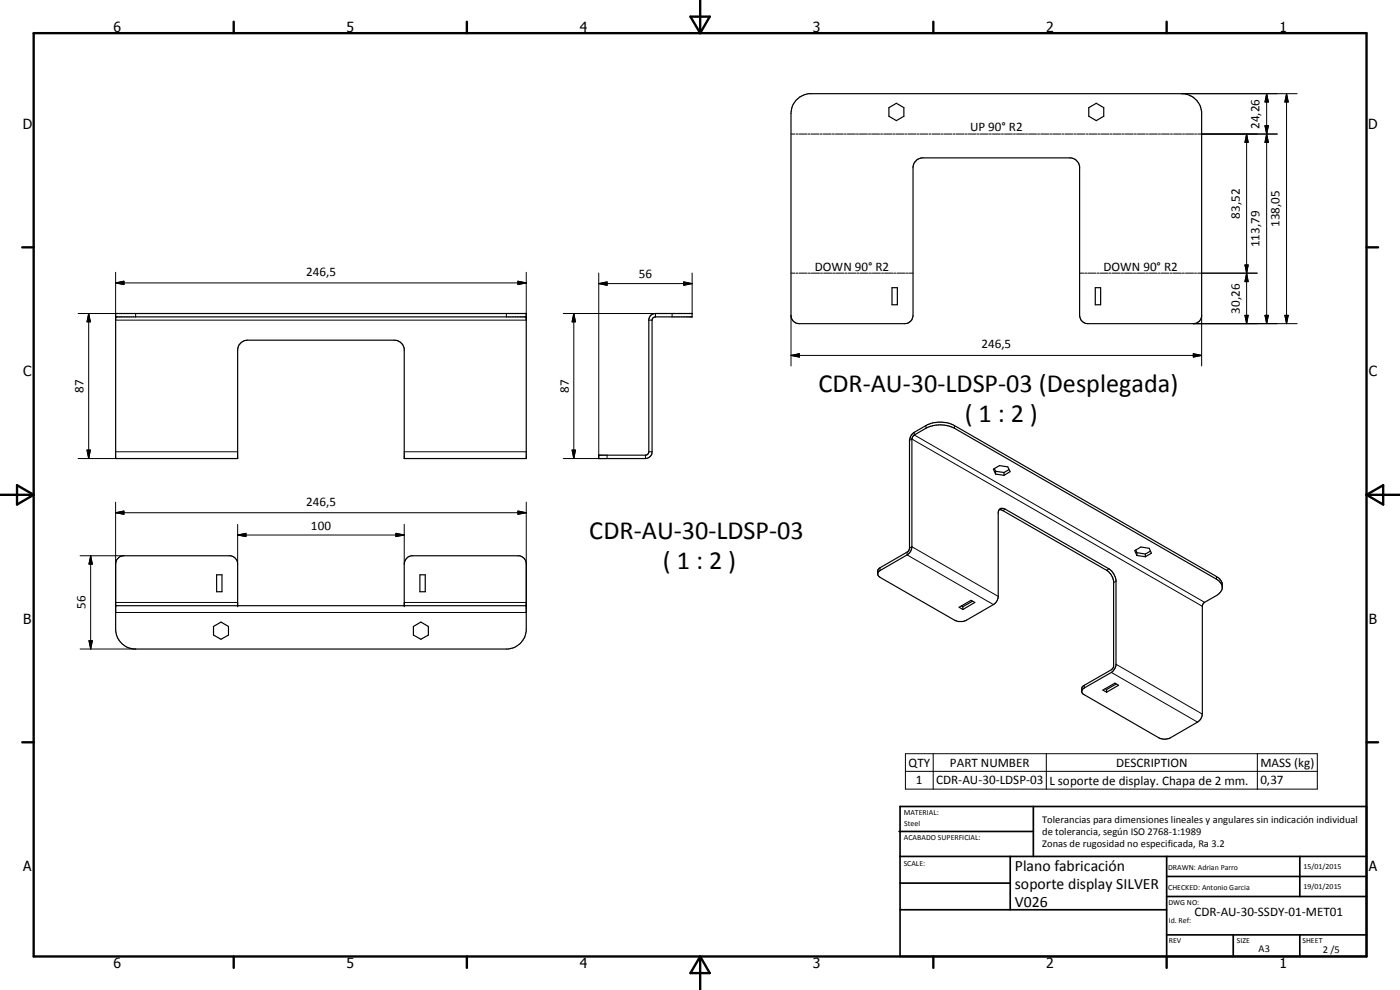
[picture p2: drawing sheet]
<svg xmlns="http://www.w3.org/2000/svg" width="420mm" height="297mm" viewBox="0 0 420 297" stroke-linecap="round" stroke-linejoin="round" font-family="sans-serif">
<g fill="none" stroke="#000" stroke-width=".35">
<path d="M239.2 29.8l1.9-1.2 1.7-.5h112.4a6.1 6.1 0 0 1 5.4 5.4v61.5a2.49 2.49 0 0 1-2.5 2.1h-31.6a2.51 2.51 0 0 1-2.5-2.5v-44.6a3.2 3.2 0 0 0-2.6-2.6h-44.8a3.2 3.2 0 0 0-2.6 2.6v44.6a2.52 2.52 0 0 1-2.5 2.5h-31.6a2.49 2.49 0 0 1-2.5-2.1v-60.9l.4-2.3zM266.8 32.3l2.2-1.3 2.3 1.3v2.6l-2.3 1.3-2.2-1.3zM326.8 32.3l2.2-1.3 2.2 1.3v2.6l-2.2 1.3-2.2-1.3zM34.7 94.1h123.2v43.5h-36.6v-32.9a3 3 0 0 0-3-2.6h-44a3 3 0 0 0-3 3v32.5h-36.6zM34.7 95.1h123.2M195.1 94.8l.9-.6 .7-.1h11v1h-11l-.9 .5-.1 40a2 2 0 0 1-2 2h-14v-1h14.2l.8-.8v-40.1zM267.7 86.3h1.6v5.1h-1.6zM328.7 86.3h1.6v5.1h-1.6zM298.4 140.6l.4 .8M298.8 142.2l-.7-1.4 1.9-1.1 2.5 .4 .6 1.4-1.8 1.1M298.8 141.4l2.5 .4M298.8 141.4v.8"/>
<path d="M298.8 142.2l2.5 .4M299.9 152.9l.8 .1 31.4 18.1a4.9 4.9 0 0 1 2.1 3.4v25.6l-.7 .9-8.5 4.9-.4 .7 .1 1.2 .5 .5 22.6 13.1a3.8 3.8 0 0 0 3.5 0l8.4-4.9 .6-.7 .5-1v-33.1l.6-.9 3.7-2.1 1.2-1.2a2.67 2.67 0 0 0 .5-2.5l-.5-.9-1.2-1.1-78.7-45.3a9.3 9.3 0 0 0-8.5 0l-3.5 2a3.2 3.2 0 0 0-1.4 2.4v32.5l-.6 1-8.5 4.9-.4 .5-.1 1.2M301.3 141.8v.8M302.8 140.9l-1.5 .9M65 172.5h1.6v5h-1.6zM126 172.5h1.6v5h-1.6zM340.9 165l.3 .8M341.2 166.7l-.6-1.5 1.8-1.1 2.5 .4 .7 1.5-1.9 1M341.2 165.8l2.5 .4M341.2 165.8v.9M341.2 166.7l2.5 .3M343.7 166.2v.8"/>
<path d="M345.3 165.4l-1.6 .8M366.8 175.9l-1-1.6-.7-.5-78.7-45.3a9.6 9.6 0 0 0-8.5 0l-3.7 2.1-.5 1.1v32.3l-.2 1-1.3 1.5-8.1 4.7a1.1 1.1 0 0 0-.7 1 1.1 1.1 0 0 0 .7 1l23.3 13.2 1.4 .1 1-.3 8.3-4.8a3 3 0 0 0 1.5-2.5v-25.2a1.27 1.27 0 0 1 .7-1.1 1.27 1.27 0 0 1 1.4 .2l31.1 17.9a5.1 5.1 0 0 1 2.1 3.3v25.6a3.6 3.6 0 0 1-1.4 2.2l-8.1 4.6-.8 .9M34.7 181.7h123.2M64.1 188l2.2-1.4 2.3 1.4v2.5l-2.3 1.3-2.2-1.3zM71.3 181.7v-12.5a2.57 2.57 0 0 0-2.1-2.4h-32.3a2.57 2.57 0 0 0-2.2 2.4v19.5a6 6 0 0 0 5.4 6h112.5a6 6 0 0 0 5.3-5.3v-20.5a2.52 2.52 0 0 0-2.1-2.1h-32.3a2.57 2.57 0 0 0-2.2 2.4v12.5M124.1 188l2.2-1.4 2.3 1.4v2.5l-2.3 1.3-2.2-1.3zM287.9 182.2l3.5-2.1 1.2 .7-3.6 2.1zM288.5 181.8l.5 .2M289 182v.9M291.9 180.4l-2.9 1.6M331 207.1l3.6-2.1 1.1 .6-3.6 2.1zM331.7 206.6l.4 .3"/>
<path d="M332.1 206.9v.8M335 205.2l-2.9 1.7"/>
</g>
<g fill="none" stroke="#000" stroke-width=".3">
<path d="M354.6 28.1h34.7M379.6 37.7h1l-.5 2.5zM379.6 37.7l1 5h-1l1-5zM380.1 28.1l.5 2.5h-1zM380.1 28.1v69M386.1 28.1l.5 2.5h-1zM386.1 28.1v69M237.4 40.2h1.2M238.9 40.2h.6M239.8 40.2h2.4M242.5 40.2h.6M243.4 40.2h2.4"/>
<path d="M246.2 40.2h.5M247 40.2h2.5M249.8 40.2h.6M250.7 40.2h2.4M253.4 40.2h.6M254.3 40.2h2.4M257 40.2h.6M257.9 40.2h2.4M260.6 40.2h.7M261.6 40.2h2.4M264.3 40.2h.6M265.2 40.2h2.4"/>
<path d="M267.9 40.2h.6M268.8 40.2h2.4M271.5 40.2h.6M272.4 40.2h2.5M275.2 40.2h.5M276 40.2h2.5M278.8 40.2h.5M279.7 40.2h2.4M282.4 40.2h.6M283.3 40.2h2.4M286 40.2h.6M286.9 40.2h2.4"/>
<path d="M289.6 40.2h.7M290.6 40.2h2.4M293.3 40.2h.6M294.2 40.2h2.4M296.9 40.2h.6M297.8 40.2h2.4M300.5 40.2h.6M301.4 40.2h2.5M304.2 40.2h.5M305 40.2h2.5M307.8 40.2h.6M308.7 40.2h2.4"/>
<path d="M311.4 40.2h.6M312.3 40.2h2.4M315 40.2h.6M315.9 40.2h2.4M318.7 40.2h.5M319.6 40.2h2.4M322.3 40.2h.6M323.2 40.2h2.4M325.9 40.2h.6M326.8 40.2h2.4M329.5 40.2h.6M330.4 40.2h2.5"/>
<path d="M333.2 40.2h.5M334 40.2h2.5M336.8 40.2h.6M337.7 40.2h2.4M340.4 40.2h.6M341.3 40.2h2.4M344 40.2h.6M344.9 40.2h2.4M347.6 40.2h.7M348.6 40.2h2.4M351.3 40.2h.6M352.2 40.2h2.4"/>
<path d="M354.9 40.2h.6M355.8 40.2h2.4M358.5 40.2h.6M359.4 40.2h23.9M374.1 40.2l.5 2.5h-1zM374.1 40.2v56.9M380.1 40.2l.5 2.5h-1zM373.6 79.5h1l-.5 2.5zM23.4 94.1h17.3v1M26.6 94.1l.5 2.5h-1zM26.6 94.1v43.5M34.7 84.9l2.5-.5v1z"/>
<path d="M34.7 81.7v14.4h123.2v-14.4M34.7 84.9h123.2M152 94.1v1M155.4 84.4l2.5 .5-2.5 .5zM169 94.1h32.7v1M172.2 94.1l.5 2.5h-1zM172.2 94.1v43.5M179.7 85.1l2.5-.5v1zM179.7 85.1h28M179.7 81.9v55.7M194.7 96.1h1M196.7 94.1v1"/>
<path d="M205.2 84.6l2.5 .5-2.5 .5zM207.7 81.9v12.2M237.4 82h1.2M237.4 94.6v15.2M238.9 82h.6M239.8 82h2.5M242.6 82h.6M243.5 82h2.4M246.2 82h.6M247.2 82h2.4M249.9 82h.6M250.8 82h2.5"/>
<path d="M253.6 82h.6M254.5 82h2.4M257.2 82h.6M258.1 82h2.5M260.9 82h.6M261.8 82h2.4M264.6 82h.6M265.5 82h2.4M268.2 82h.6M269.1 82h2.5M271.9 82h.6M272.8 82h1.2"/>
<path d="M324 82h1.2M325.5 82h.7M326.5 82h2.4M329.2 82h.6M330.1 82h2.5M332.9 82h.5M333.8 82h2.4M336.5 82h.6M337.4 82h2.5M340.2 82h.6M341.1 82h2.5M343.9 82h.6"/>
<path d="M344.8 82h2.4M347.5 82h.6M348.4 82h2.4M351.2 82h.6M352.1 82h2.4M354.8 82h.6M355.8 82h2.4M358.1 97.1h31.2M358.5 82h.6M359.4 82h17.9M360.6 94.6v15.2M373.6 94.6h1l-.5 2.5z"/>
<path d="M374.1 82l.5 2.5h-1zM379.6 94.6h1l-.5 2.5zM385.6 94.6h1l-.5 2.5zM237.4 106.6l2.5-.5v1zM237.4 106.6h123.2M358.1 106.1l2.5 .5-2.5 .5zM23.4 137.6h11.3M26.1 135h1l-.5 2.6zM34.7 135.6h36.6M121.3 135.6h36.6M171.7 135h1l-.5 2.6zM182.2 136.6v1h-13.2"/>
<path d="M193.7 136.6v1M194.7 135.6h1M273 132.1l.7-.4 87.1 50.2M274.4 129.7v.8l87.1 50.2M277.9 127.7v.8M286.4 127.7v.8M34.7 153.8l2.5-.5v1zM34.7 150.7v33.1h123.2v-33.1M34.7 153.8h123.2M71.3 157.4v11.8M121.3 157.4v11.8M155.4 153.3l2.5 .5-2.5 .5z"/>
<path d="M301.7 152.8l-.7 .4M24 166.8h13.2M27.2 166.8l.5 2.4h-1zM27.2 166.8v27.9M71.3 160.5l2.5-.5v1zM71.3 160.5h50M118.8 160l2.5 .5-2.5 .5zM264.1 170.3v.9M272.2 165.7v.8l25.9 14.9M273 164.5l.7-.5 25.9 14.9M332.8 170.7l-.7 .4M334.9 174.4l-.7 .4"/>
<path d="M365.1 173v.8M24 194.7h16.7M26.7 192.2h1l-.5 2.5zM34.7 180.8h36.6M121.3 180.8h36.6M334.9 199.3l25.9 14.9M325.4 205.6v.8M333.5 201.8l25.9 14.9M271.7 226.1h123.6v10.7h-123.6zM271.7 231.4h123.6M280.1 226.1v10.7M314 226.1v10.7"/>
<path d="M377.3 226.1v10.7"/>
</g>
<g fill="#000">
<circle cx="157.9" cy="95.1" r=".18"/>
<circle cx="157.9" cy="94.1" r=".18"/>
<circle cx="34.7" cy="181.7" r=".18"/>
<circle cx="71.3" cy="181.7" r=".18"/>
<circle cx="121.3" cy="181.7" r=".18"/>
<circle cx="157.9" cy="181.7" r=".18"/>
</g>
<g fill="none" stroke="#000" stroke-width=".71">
<path d="M10.1 9.9h400v277.1h-400zM70.1 6.5v3.4M140.1 6.5v3.4M207.2 5h5.8l-2.9 4.9zM210.1 0v9.9M280.1 6.5v3.4M350.1 6.5v3.4M6.7 74.2h3.4M410.1 74.2h3.5M.1 148.5h10M5.1 145.6l5 2.9-5 2.9zM410.1 148.5h10"/>
<path d="M410.1 148.5l5-2.9v5.8zM6.7 222.7h3.4M410.1 222.7h3.5M70.1 287v3.4M140.1 287v3.4M210.1 287v10M210.1 287l2.9 5h-5.8zM280.1 287v3.4M350.1 287v3.4"/>
</g>
<g fill="none" stroke="#000" stroke-width=".51">
<path d="M269.8 249.5h40.3M270.1 242h140v45h-140zM270.1 257h140M303.2 257v16M310.1 242v15M350.1 257v30M390.1 257v12M270.1 265h33.1M270.1 273h80M350.1 269h60M350.1 263h60M350.1 280.5h60"/>
<path d="M370.1 280.5v6.5M390.1 280.5v6.5"/>
</g>
<g fill="#000">
<path d="M379.6 37.7h1l-.5 2.5zM380.1 28.1l.5 2.5h-1zM386.1 28.1l.5 2.5h-1zM374.1 40.2l.5 2.5h-1zM380.1 40.2l.5 2.5h-1zM373.6 79.5h1l-.5 2.5zM26.6 94.1l.5 2.5h-1zM34.7 84.9l2.5-.5v1zM155.4 84.4l2.5 .5-2.5 .5zM172.2 94.1l.5 2.5h-1zM179.7 85.1l2.5-.5v1zM205.2 84.6l2.5 .5-2.5 .5z"/>
<path d="M373.6 94.6h1l-.5 2.5zM374.1 82l.5 2.5h-1zM379.6 94.6h1l-.5 2.5zM385.6 94.6h1l-.5 2.5zM237.4 106.6l2.5-.5v1zM358.1 106.1l2.5 .5-2.5 .5zM26.1 135h1l-.5 2.6zM171.7 135h1l-.5 2.6zM34.7 153.8l2.5-.5v1zM155.4 153.3l2.5 .5-2.5 .5zM27.2 166.8l.5 2.4h-1zM71.3 160.5l2.5-.5v1z"/>
<path d="M118.8 160l2.5 .5-2.5 .5zM26.7 192.2h1l-.5 2.5z"/>
</g>
<g font-size="7.9">
<text x="245.6" y="117.6">CDR-AU-30-LDSP-03 (Desplegada)</text>
<text x="289.5" y="126.6">( 1 : 2 )</text>
<text x="176.9" y="161.7">CDR-AU-30-LDSP-03</text>
<text x="199" y="170.7">( 1 : 2 )</text>
</g>
<g font-size="4.7">
<text x="304.6" y="261.2">Plano fabricación</text>
<text x="304.6" y="266.6">soporte display SILVER</text>
<text x="304.6" y="272">V026</text>
</g>
<g font-size="4.2">
<text x="34" y="9.6">6</text>
<text x="104" y="9.6">5</text>
<text x="174" y="9.6">4</text>
<text x="244" y="9.6">3</text>
<text x="314" y="9.6">2</text>
<text x="384" y="9.6">1</text>
<text x="6.8" y="38.7">D</text>
<text x="410.6" y="38.7">D</text>
<text x="7" y="112.9">C</text>
<text x="410.8" y="112.9">C</text>
<text x="7" y="187.1">B</text>
<text x="410.8" y="187.1">B</text>
<text x="7" y="261.4">A</text>
<text x="410.8" y="261.4">A</text>
<text x="34" y="290.4">6</text>
<text x="104" y="290.4">5</text>
<text x="174" y="290.4">4</text>
<text x="244" y="290.4">3</text>
<text x="314" y="290.4">2</text>
<text x="384" y="290.4">1</text>
</g>
<g font-size="3.9">
<text x="291.1" y="39.5">UP 90° R2</text>
<text x="378" y="38.7" transform="rotate(-90 378 38.7)">24,26</text>
<text x="372.1" y="65.6" transform="rotate(-90 372.1 65.6)">83,52</text>
<text x="384" y="68.1" transform="rotate(-90 384 68.1)">138,05</text>
<text x="378" y="74.2" transform="rotate(-90 378 74.2)">113,79</text>
<text x="91.9" y="82.8">246,5</text>
<text x="191.8" y="83.5">56</text>
<text x="244.5" y="81.2">DOWN 90° R2</text>
<text x="331.2" y="81.2">DOWN 90° R2</text>
<text x="372.1" y="94.1" transform="rotate(-90 372.1 94.1)">30,26</text>
<text x="294.5" y="104.6">246,5</text>
<text x="25.1" y="117.9" transform="rotate(-90 25.1 117.9)">87</text>
<text x="170.7" y="117.9" transform="rotate(-90 170.7 117.9)">87</text>
<text x="91.9" y="151.8">246,5</text>
<text x="93.3" y="159">100</text>
<text x="25.6" y="182.8" transform="rotate(-90 25.6 182.8)">56</text>
<text x="272.7" y="230.1">QTY</text>
<text x="285.1" y="230">PART NUMBER</text>
<text x="335" y="230.1">DESCRIPTION</text>
<text x="378.3" y="230.2">MASS (kg)</text>
<text x="274.9" y="235.4">1</text>
<text x="281" y="235.4">CDR-AU-30-LDSP-03</text>
<text x="314.9" y="235.5">L soporte de display. Chapa de 2 mm.</text>
<text x="378.3" y="235.4">0,37</text>
<text x="358.5" y="275">CDR-AU-30-SSDY-01-MET01</text>
</g>
<g font-size="3.1">
<text x="312.7" y="246.8">Tolerancias para dimensiones lineales y angulares sin indicación individual</text>
<text x="312.7" y="250.4">de tolerancia, según ISO 2768-1:1989</text>
<text x="312.7" y="254">Zonas de rugosidad no especificada, Ra 3.2</text>
<text x="377.7" y="285.6">A3</text>
<text x="397" y="285.9">2 /5</text>
</g>
<g font-size="2.4">
<text x="271.2" y="244.4">MATERIAL:</text>
<text x="271.3" y="252">ACABADO SUPERFICIAL:</text>
<text x="271.4" y="247.9">Steel</text>
<text x="271.2" y="259.7">SCALE:</text>
<text x="350.6" y="261">DRAWN: Adrian Parro</text>
<text x="391.2" y="260.6">15/01/2015</text>
<text x="350.6" y="267">CHECKED: Antonio Garcia</text>
<text x="391.2" y="266.7">19/01/2015</text>
<text x="350.6" y="271.4">DWG NO:</text>
<text x="350.8" y="276.9">Id. Ref:</text>
<text x="350.8" y="282.8">REV</text>
<text x="371.2" y="282.9">SIZE</text>
<text x="390.9" y="282.9">SHEET</text>
</g>
</svg>
